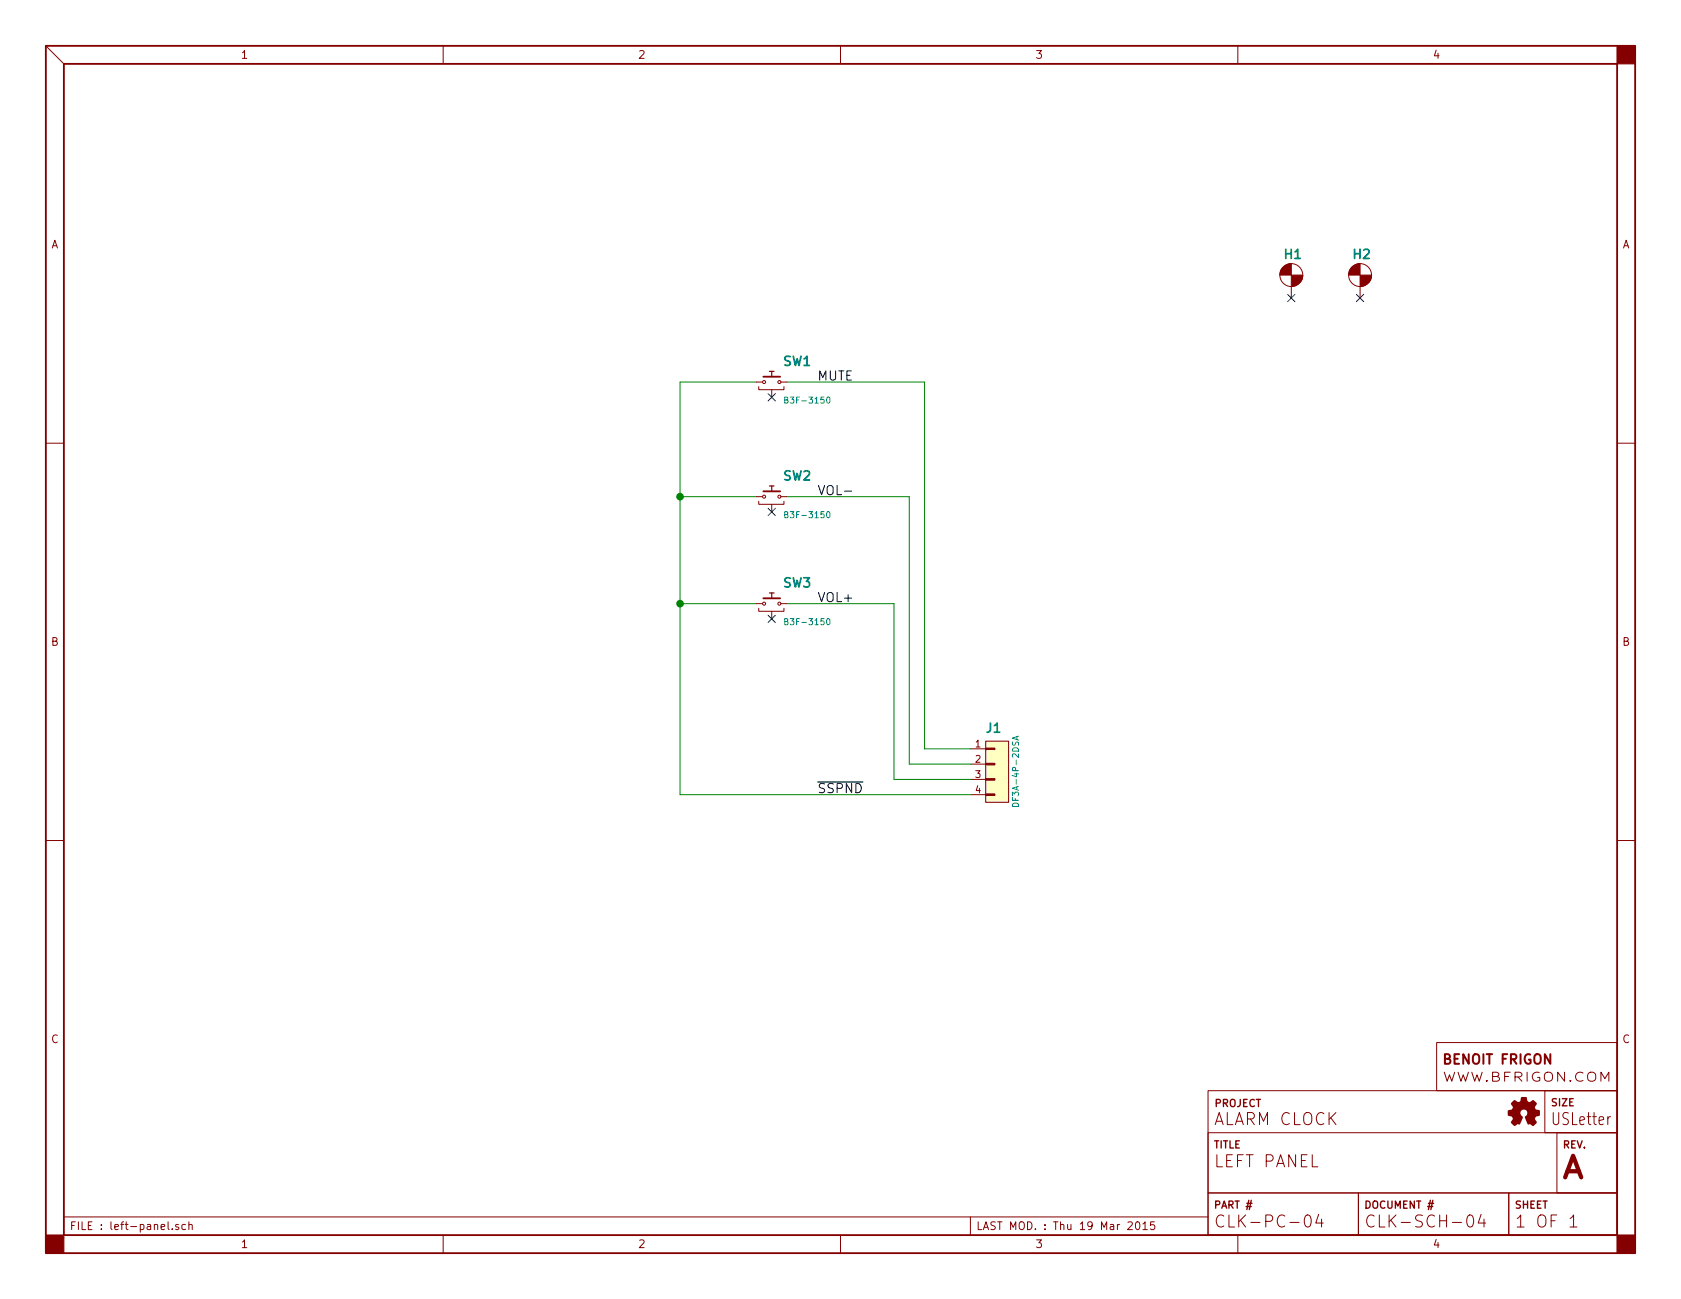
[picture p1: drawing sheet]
<svg xmlns="http://www.w3.org/2000/svg" width="279mm" height="216mm" viewBox="0 0 279 216" stroke-linecap="round" stroke-linejoin="round" font-family="sans-serif">
<g fill="none" stroke="#840000" stroke-width=".17">
<path d="M7.6 7.6l3 3M73.7 7.6v3M139.7 7.6v3M205.7 7.6v3M214.6 47.6v1.9M226.1 47.6v1.9M7.6 73.7h3M125.7 63.5h1M126.1 64.3v.5h4.2v-.5M128.3 64.8v1.2M129.8 63.5h1M268.8 73.7h3"/>
<path d="M125.7 82.6h1M126.1 83.3v.5h4.2v-.5M128.3 83.8v1.3M129.8 82.6h1M125.7 100.3h1M126.1 101.1v.5h4.2v-.5M128.3 101.6v1.3M129.8 100.3h1M7.6 139.7h3M161.3 124.5h2.5M161.3 127h2.5M161.3 129.5h2.5"/>
<path d="M161.3 132.1h2.5M163.8 123.2h3.8v10.2h-3.8zM268.8 139.7h3M238.8 173.3h30v8h-30zM256.8 178.4a.71 .71 0 0 1 .7-.2 .71 .71 0 0 1 .5 .5v.5a.7 .7 0 0 1-.6 .5 .7 .7 0 0 1-.7-.5zM260 178.2v1.5l-1.1-1.5v1.5M261 179.6h.1h-.2h.1v.1M263.1 178.4a.78 .78 0 0 0-1 0 .78 .78 0 0 0 0 1.1 .78 .78 0 0 0 1 .1M264 178.4a.71 .71 0 0 1 .7-.2 .71 .71 0 0 1 .5 .5v.5a.7 .7 0 0 1-.6 .5 .7 .7 0 0 1-.7-.5zM266.1 179.7v-1.5l.7 1.1 .6-1.1v1.5M200.8 188.3h68v10h-68zM200.8 181.3h68v24h-68z"/>
<path d="M200.8 198.3h25v7h-25zM225.8 198.3h25v7h-25zM250.8 198.3h18v7h-18zM256.8 181.3h12v7h-12zM258.8 188.3h10v10h-10zM7.6 205.7h3M10.6 202.3h190.2M28.6 204.2v.2M29.7 203.6a.31 .31 0 0 0-.5 .1v.2l.5 .2-.2 .3-.3-.1M30.8 203.6l-.3-.1-.3 .2 .1 .5 .2 .2 .3-.1M31.4 203.6l.2-.1 .3 .1 .1 .8M31.4 203.1v1.3"/>
<path d="M73.7 205.3v3M139.7 205.3v3M161.3 202.3v3M187.5 203.2l.5-.1 .1 .1 .1 .2-.8 1h.8M188.8 203.2l.2-.1a.7 .7 0 0 1 .5 .5 .7 .7 0 0 1-.2 .7l-.1 .1a.7 .7 0 0 1-.4-1.2zM190 203.4l.3-.3v1.3M190 204.4h.7M191.9 203.1h-.6l-.1 .6 .2-.1h.4l.1 .5-.2 .3-.5-.2M205.7 205.3v3M217.1 202a.47 .47 0 0 1 .7 .3 1.04 1.04 0 0 1-.5 1.6 1.33 1.33 0 0 1-.2-1.9zM219.2 201.8l-.5 1.5h1.2M219.7 202.6v1.3"/>
<path d="M244.1 202a.47 .47 0 0 1 .7 .3 1.04 1.04 0 0 1-.5 1.6 1.33 1.33 0 0 1-.2-1.9zM246.2 201.8l-.5 1.5h1.2M246.7 202.6v1.3M261 202.5l.5-.6v2M261 203.9h1.1M268.8 205.7h3"/>
<circle cx="214.6" cy="45.7" r="1.9"/>
<circle cx="226.1" cy="45.7" r="1.9"/>
<circle cx="127" cy="63.5" r=".25"/>
<circle cx="129.5" cy="63.5" r=".25"/>
<circle cx="127" cy="82.5" r=".25"/>
<circle cx="129.5" cy="82.5" r=".25"/>
<circle cx="127" cy="100.3" r=".25"/>
<circle cx="129.5" cy="100.3" r=".25"/>
</g>
<path d="M7.6 7.6h264.2v200.7h-264.2zM10.6 10.6h258.2v194.7h-258.2zM126.9 62.6h2.8M126.9 81.7h2.8M126.9 99.4h2.8" fill="none" stroke="#840000" stroke-width=".3"/>
<g fill="#840000" stroke="#840000" stroke-width=".17">
<path d="M7.6 205.3h3v3h-3z"/>
<path d="M268.8 205.3h3v3h-3z"/>
<path d="M268.8 7.6h3v3h-3z"/>
<path d="M163.8 132h1.6v.2h-1.6z"/>
<path d="M163.8 129.4h1.6v.3h-1.6z"/>
<path d="M163.8 126.9h1.6v.2h-1.6z"/>
<path d="M163.8 124.3h1.6v.3h-1.6z"/>
<path d="M213.1 44.6l.9-.7 .6-.1v1.9h-1.9l.2-.7z"/>
<path d="M214.6 45.7h1.9a1.95 1.95 0 0 1-1.9 1.9z"/>
<path d="M224.5 44.6l.9-.7 .7-.1v1.9h-1.9l.1-.7z"/>
<path d="M226.1 45.7h1.9a1.95 1.95 0 0 1-1.9 1.9z"/>
</g>
<path d="M251.5 183.2a.29 .29 0 0 1 .2-.2 .29 .29 0 0 1 .3 .1l.3 .2a.66 .66 0 0 0 .6-.8v-.1h.7l.1 .4a.56 .56 0 0 0 .4 .5 .56 .56 0 0 0 .7-.3 .49 .49 0 0 1 .4 .3 .49 .49 0 0 1-.2 .6v.1a.54 .54 0 0 0 .7 .6h.1v.5a.3 .3 0 0 1-.1 .3 .3 .3 0 0 1-.3 0l-.2 .1-.2 .5 .1 .3a.28 .28 0 0 1 .2 .3 .28 .28 0 0 1-.2 .2l-.3 .2-.5-.3-.3 .1-.4-1.1a.73 .73 0 0 0 .4-1 .73 .73 0 0 0-1.1-.3 .73 .73 0 0 0-.1 1.1l.2 .2-.4 1.1-.3-.1-.3 .1a.3 .3 0 0 1-.3 .2 .3 .3 0 0 1-.2-.2l-.3-.3 .4-.5-.1-.4a.43 .43 0 0 0-.6-.2l-.2-.1v-.3a.27 .27 0 0 1 0-.4 .27 .27 0 0 1 .4 0l.3-.1 .2-.5-.4-.6z" fill="#840000" stroke="#840000" stroke-width=".25"/>
<path d="M163.8 123.2h3.8v10.2h-3.8z" fill="#ffffc2" stroke="#ffffc2" stroke-width=".25"/>
<path d="M130.4 66.5l.5-.1v-.3l-.5-.1v1h.4l.2-.3-.2-.2M137.5 66.1l.1-.1a.55 .55 0 0 1 .4 .5 .55 .55 0 0 1-.4 .5l-.2-.4zM130.4 85.5h.5v-.4l-.5-.1v1.1h.4l.2-.4-.2-.2M137.5 85.1l.1-.1a.55 .55 0 0 1 .4 .5 .55 .55 0 0 1-.4 .6l-.2-.4zM130.4 103.3h.5v-.4l-.5-.1v1h.4l.2-.3-.2-.2M137.5 102.9l.1-.1a.55 .55 0 0 1 .4 .5 .55 .55 0 0 1-.4 .5l-.2-.3zM168.3 133.7a.55 .55 0 0 1 .6-.2 .55 .55 0 0 1 .4 .5h-1zM169 122.4v.5M169.3 122.4l-1 .3 1 .3" fill="none" stroke="#008484" stroke-width=".17"/>
<path d="M125.7 63.5h-12.7v68.6h48.3M130.8 63.5h22.9v61h7.6M113 82.6h12.7M130.8 82.6h20.3v44.4h10.2M113 100.3h12.7M130.8 100.3h17.8v29.2h12.7" fill="none" stroke="#008400" stroke-width=".17"/>
<g fill="#008400" stroke="#008400" stroke-width=".25">
<circle cx="113" cy="100.3" r=".51"/>
<circle cx="113" cy="82.6" r=".51"/>
</g>
<path d="M140.4 81.6h1.2M135.9 130h7.5" fill="none" stroke="#000" stroke-width=".17"/>
<path d="M127.9 61.7h.8M128.3 61.7v.9M127.9 80.8h.8M127.9 98.6h.8M128.3 80.8v.9M128.3 98.6v.8" fill="none" stroke="#840000" stroke-width=".2"/>
<path d="M214 48.9l1.2 1.2M215.2 48.9l-1.2 1.2M225.5 48.9l1.2 1.2M226.7 48.9l-1.2 1.2M127.7 65.4l1.2 1.2M128.9 65.4l-1.2 1.2M127.7 84.5l1.2 1.2M128.9 84.5l-1.2 1.2M127.7 102.3l1.2 1.2M128.9 102.3l-1.2 1.2" fill="none" stroke="#000084" stroke-width=".17"/>
<text font-size="5" fill="#840000" x="259.8" y="195.9">A</text>
<g font-size="2.8" fill="#840000">
<text x="201.8" y="187">ALARM CLOCK</text>
<text x="257.8" y="187">USLetter</text>
<text x="201.8" y="194">LEFT PANEL</text>
<text x="201.8" y="204">CLK-PC-04</text>
<text x="226.8" y="204">CLK-SCH-04</text>
<text x="251.8" y="204">1 OF 1</text>
</g>
<text font-size="2.2" fill="#840000" x="239.8" y="176.9">BENOIT FRIGON</text>
<g font-size="2.1" fill="#008484">
<text x="213.5" y="43">H1</text>
<text x="225" y="43">H2</text>
<text x="130.2" y="60.8">SW1</text>
<text x="130.2" y="79.9">SW2</text>
<text x="130.2" y="97.6">SW3</text>
<text x="164" y="121.8">J1</text>
</g>
<g font-size="2.1">
<text x="135.9" y="63.2">MUTE</text>
<text x="135.9" y="82.3">VOL-</text>
<text x="135.9" y="100.1">VOL+</text>
<text x="135.9" y="131.8">SSPND</text>
</g>
<text font-size="2.1" fill="#840000" x="239.8" y="179.8">WWW.BFRIGON.COM</text>
<g font-size="1.8" fill="#840000">
<text x="40.2" y="9.8">1</text>
<text x="106.2" y="9.8">2</text>
<text x="172.2" y="9.8">3</text>
<text x="238.3" y="9.8">4</text>
<text x="8.5" y="41.3">A</text>
<text x="269.6" y="41.3">A</text>
<text x="8.5" y="107.3">B</text>
<text x="269.6" y="107.3">B</text>
<text x="8.5" y="173.4">C</text>
<text x="269.6" y="173.4">C</text>
<text x="11.6" y="204.4">FILE : left-panel.sch</text>
<text x="40.2" y="207.4">1</text>
<text x="106.2" y="207.4">2</text>
<text x="162.3" y="204.4">LAST MOD. : Thu 19 Mar 2015</text>
<text x="172.2" y="207.4">3</text>
<text x="238.3" y="207.4">4</text>
</g>
<g font-size="1.7" fill="#840000">
<text x="201.9" y="184">PROJECT</text>
<text x="257.8" y="183.8">SIZE</text>
<text x="201.8" y="190.9">TITLE</text>
<text x="259.8" y="190.9">REV.</text>
<text x="201.8" y="200.9">PART #</text>
<text x="226.8" y="200.9">DOCUMENT #</text>
<text x="251.8" y="200.9">SHEET</text>
</g>
<g font-size="1.6" fill="#840000">
<text x="162.1" y="124.2">1</text>
<text x="162.1" y="126.7">2</text>
<text x="162.1" y="129.3">3</text>
<text x="162.1" y="131.8">4</text>
</g>
<g font-size="1.4" fill="#008484">
<text x="131" y="67.1">B3F-3150</text>
<text x="131" y="86.1">B3F-3150</text>
<text x="131" y="103.9">B3F-3150</text>
<text x="169.3" y="133.3" transform="rotate(-90 169.3 133.3)">DF3A-4P-2DSA</text>
</g>
</svg>
